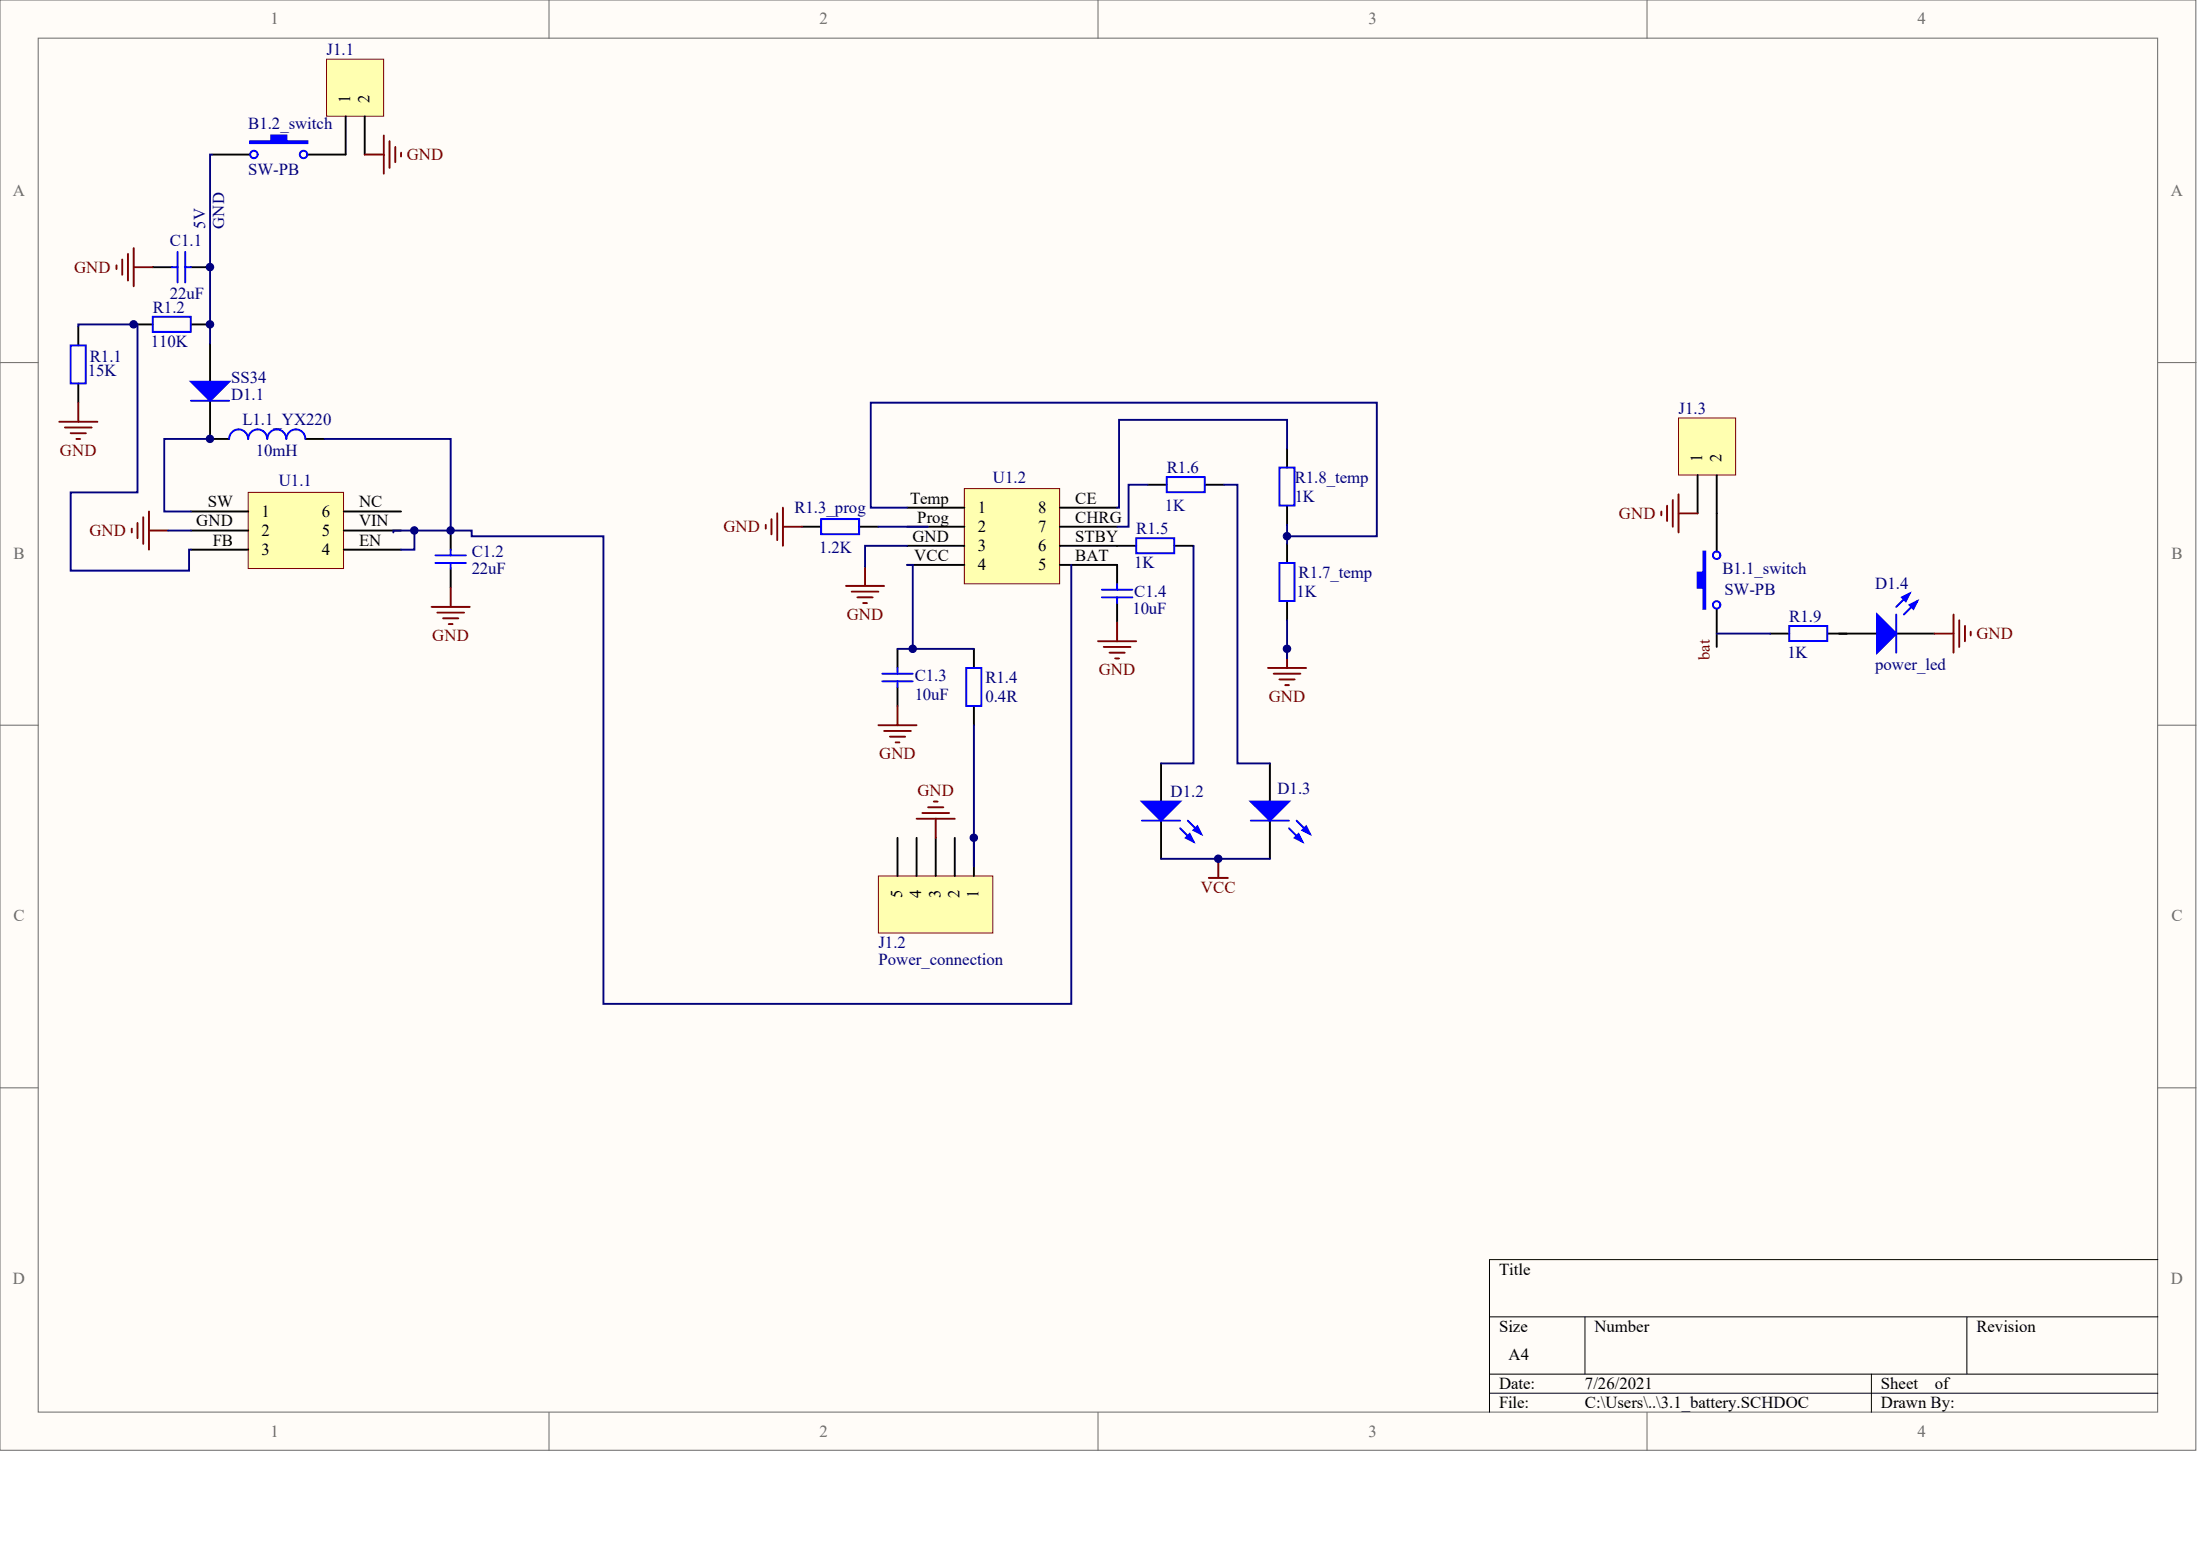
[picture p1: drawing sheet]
<svg xmlns="http://www.w3.org/2000/svg" width="840mm" height="594mm" viewBox="0 0 840 594" stroke-linecap="round" stroke-linejoin="round" font-family="sans-serif">
<g fill="#fffcf8" stroke="#696969" stroke-width=".38">
<path d="M0 0h838v553.4h-838z"/>
<path d="M14.6 14.6h808.8v524.2h-808.8z"/>
</g>
<path d="M209.5 0v14.6M419 0v14.6M628.6 0v14.6M0 138.4h14.6M823.5 138.4h14.6M0 276.7h14.6M823.5 276.7h14.6M0 415.1h14.6M823.5 415.1h14.6M209.5 538.9v14.5M419 538.9v14.5M628.6 538.9v14.5" fill="none" stroke="#696969" stroke-width=".38"/>
<path d="M823.5 480.6h-255.1v58.3M568.4 502.5h255.1M604.9 502.5v21.8M750.6 502.5v21.8M568.4 524.3h255.1M568.4 531.6h255.1M714.2 524.3v14.6" fill="none" stroke="#000" stroke-width=".38"/>
<path d="M124.6 22.6h21.8v21.7h-21.8z" fill="#ffffb0" stroke="#800000" stroke-width=".38"/>
<path d="M131.9 44.4v14.6M139.2 44.4v14.6M58.3 101.9h7.3M72.9 101.9h7.3M51 123.8h7.3M72.9 123.8h7.3M80.2 131.1v14.5M80.2 152.9v14.6h7.3M116.6 167.5h7.3" fill="none" stroke="#000" stroke-width=".73"/>
<path d="M67.8 96.1v11.7M70.7 96.1v11.7M65.6 101.9h2.2M70.7 101.9h2.2M58.3 120.9h14.5v5.7h-14.5zM72.9 152.9h14.6M94.7 167.5a3.6 3.6 0 0 0-3.6-3.7 3.6 3.6 0 0 0-3.6 3.7M109.2 167.5a3.6 3.6 0 0 0-3.6-3.7 3.6 3.6 0 0 0-3.6 3.7 3.6 3.6 0 0 0-3.7-3.7 3.6 3.6 0 0 0-3.6 3.7M116.5 167.5a3.6 3.6 0 0 0-3.6-3.7 3.6 3.6 0 0 0-3.6 3.7" fill="none" stroke="#00f" stroke-width=".73"/>
<path d="M72.9 145.6h14.6l-7.3 7.3z" fill="#00f" stroke="#00f" stroke-width=".73"/>
<path d="M139.2 59h7.3M146.5 51.7v14.6M148.7 53.9v10.2M150.9 56.1v5.8M153 58.3v1.4M46.6 99v5.9M48.8 96.8v10.2M51 94.7v14.5M44.5 101.2v1.5M51 101.9h7.3" fill="none" stroke="#800000" stroke-width=".73"/>
<path d="M94.7 187.9h36.4v29h-36.4z" fill="#ffffb0" stroke="#800000" stroke-width=".38"/>
<path d="M29.9 124.5v7.3M29.9 146.4v7.2M72.9 195.2h21.8M131.2 195.2h21.8M72.9 202.4h21.8M72.9 209.7h21.8M131.2 202.4h21.8M131.2 209.7h21.8M172 202.4v7.3M172 217v7.3" fill="none" stroke="#000" stroke-width=".73"/>
<path d="M29.9 124.5v-.7h22.6v64.1h-25.5v29.8h45.1v-8h.8M80.2 167.5h-17.5v27.7h10.2M123.9 167.5h48.1v34.9h-21.9v.8M64.1 202.4h8.8" fill="none" stroke="#000080" stroke-width=".73"/>
<path d="M27 131.8h5.7v14.5h-5.7zM166.2 211.9h11.6M166.2 214.8h11.6M172 209.7v2.2M172 214.8v2.2" fill="none" stroke="#00f" stroke-width=".73"/>
<g fill="none" stroke="#800000" stroke-width=".73">
<path d="M29.9 153.6v7.3M22.6 160.9h14.6M24.8 163.1h10.2M27 165.3h5.8M29.2 167.5h1.4M52.5 199.5v5.8M54.7 197.3v10.2M56.8 195.2v14.5M50.3 201.7v1.5M56.8 202.4h7.3M164.7 231.6h14.6M166.9 233.7h10.2"/>
<path d="M169.1 235.9h5.8M171.3 238.1h1.4M172 224.3v7.3"/>
</g>
<path d="M368 186.4h36.4v36.4h-36.4z" fill="#ffffb0" stroke="#800000" stroke-width=".38"/>
<g fill="none" stroke="#000" stroke-width=".73">
<path d="M491.2 171.1v7.3M346.2 193.7h21.8M404.5 193.7h21.8M438 185h7.3M459.9 185h7.2M491.2 193v7.3M306.1 201h7.3M328 201h7.2M346.2 201h21.8M346.2 208.3h21.8M346.2 215.5h21.8M404.5 201h21.8"/>
<path d="M404.5 208.3h29.1M404.5 215.5h21.8v7.3M448.2 208.3h7.3M491.2 207.5v7.3M426.3 230.1v7.3M491.2 229.4v7.3M342.5 247.6v7.3M371.7 247.6v7.3M342.5 262.1v7.3M371.7 269.4v7.3M443.1 291.3v14.5M484.6 291.3v14.5"/>
<path d="M443.1 313.1v14.6M484.6 313.1v14.6"/>
</g>
<g fill="none" stroke="#00f" stroke-width=".73">
<path d="M488.3 178.4h5.7v14.5h-5.7zM313.4 198.1h14.5v5.7h-14.5zM445.3 182h14.5v5.8h-14.5zM433.6 205.3h14.5v5.8h-14.5zM488.3 214.8h5.7v14.5h-5.7zM420.5 225h11.7M420.5 227.9h11.7M426.3 222.8v2.2M426.3 227.9v2.2M336.7 257.1h11.7M336.7 260h11.7M342.5 254.9v2.2"/>
<path d="M342.5 260v2.1M368.8 254.9h5.7v14.5h-5.7zM435.8 313.1h14.6M450.4 316l5.1 5.1M453.3 313.1l5.1 5.1M477.4 313.1h14.5M491.9 316l5.1 5.1M494.8 313.1l5.1 5.1"/>
</g>
<g fill="none" stroke="#800000" stroke-width=".73">
<path d="M294.4 198.1v5.8M296.6 195.9v10.2M298.8 193.7v14.6M292.2 200.3v1.4M298.8 201h7.3M330.1 216.3v7.3M322.8 223.6h14.6M325 225.7h10.2M327.2 227.9h5.9M329.4 230.1h1.5M426.3 237.4v7.3M419 244.7h14.6"/>
<path d="M421.2 246.9h10.2M423.4 249h5.9M425.6 251.2h1.5M483.9 254.9h14.6M486.1 257.1h10.2M488.3 259.2h5.8M491.2 247.6v7.3M335.2 276.7h14.6M337.4 278.9h10.2M342.5 269.4v7.3M490.5 261.4h1.4M339.6 281.1h5.8"/>
<path d="M341.8 283.3h1.5M461.3 335h7.3M465 327.7v7.3"/>
</g>
<path d="M491.2 171.1v-10.9h-64.1v33.5h-.8M346.2 193.7h-13.9v-40.1h193.2v51h-34.3M438 185h-7.3v16h-4.4M467.1 185h5.1v106.3h12.4M335.2 201h19M346.2 208.3h-16.1v8M346.2 215.5h2.2v32.1M455.5 208.3v83h-12.4M491.2 200.3v7.2M491.2 236.7v14.5M342.5 247.6h29.2M443.1 327.7h41.5" fill="none" stroke="#000080" stroke-width=".73"/>
<g fill="#00f" stroke="#00f" stroke-width=".73">
<path d="M435.8 305.8h14.6l-7.3 7.3z"/>
<path d="M452.6 319.7l1.4-1.5 1.5 2.9z"/>
<path d="M455.5 316.8l1.4-1.5 1.5 2.9z"/>
<path d="M477.4 305.8h14.5l-7.3 7.3z"/>
<path d="M494.1 319.7l1.5-1.5 1.4 2.9z"/>
<path d="M497 316.8l1.5-1.5 1.4 2.9z"/>
</g>
<path d="M335.2 334.2h43.7v21.8h-43.7z" fill="#ffffb0" stroke="#800000" stroke-width=".38"/>
<path d="M342.5 319.7v14.5M349.8 319.7v14.5M357.1 319.7v14.5M364.4 319.7v14.5M371.7 319.7v14.5" fill="none" stroke="#000" stroke-width=".73"/>
<path d="M371.7 276.7v53.9" fill="none" stroke="#000080" stroke-width=".73"/>
<path d="M349.8 312.4h14.6M352 310.2h10.2M354.2 308h5.8M356.4 305.8h1.4M357.1 312.4v7.3" fill="none" stroke="#800000" stroke-width=".73"/>
<path d="M640.6 159.5h21.8v21.7h-21.8z" fill="#ffffb0" stroke="#800000" stroke-width=".38"/>
<path d="M80.9 59h14.6M117.3 59h14.6M647.9 181.3v14.6M655.2 181.3v29.1M655.2 232.3v14.6M675.6 241.8h7.3M697.4 241.8h19M723.7 241.8h14.6" fill="none" stroke="#000" stroke-width=".73"/>
<g fill="#00f" stroke="#00f" stroke-width=".73">
<path d="M716.4 234.5l7.3 7.3-7.3 7.2z"/>
<path d="M728.8 230.8l2.9-1.4-1.5 2.9z"/>
<path d="M725.9 227.9l2.9-1.4-1.5 2.9z"/>
<path d="M650.1 210.4h.7v21.9h-.7v-8h-2.2v-5.8h2.2z" fill-rule="evenodd"/>
<path d="M95.5 53.9h8v-2.2h5.8v2.2h8v.7h-21.8z" fill-rule="evenodd"/>
</g>
<g fill="none" stroke="#00f" stroke-width=".73">
<path d="M682.9 238.8h14.5v5.8h-14.5zM723.7 234.5v14.5M728.8 226.5l-5.1 5.1M731.7 229.4l-5.1 5.1"/>
<circle cx="96.9" cy="58.9" r="1.42"/>
<circle cx="115.8" cy="58.9" r="1.42"/>
<circle cx="655.1" cy="211.9" r="1.42"/>
<circle cx="655.1" cy="230.8" r="1.42"/>
</g>
<path d="M634 195.2v1.4M636.2 193v5.8M638.4 190.8v10.2M640.6 188.6v14.6M640.6 195.9h7.3M745.5 234.5v14.5M747.7 236.7v10.2M749.9 238.8v5.9M738.3 241.8h7.2M752.1 241v1.5" fill="none" stroke="#800000" stroke-width=".73"/>
<path d="M80.9 59h-.7v72.1M158.1 202.4v7.3h-5.1M172 202.4h8v2.2h50.3v178.4h178.5v-167.5M655.2 241.8h20.4" fill="none" stroke="#000080" stroke-width=".73"/>
<g fill="#000080" stroke="#000080" stroke-width=".38">
<circle cx="51" cy="123.8" r="1.42"/>
<circle cx="80.1" cy="167.4" r="1.42"/>
<circle cx="80.1" cy="123.8" r="1.42"/>
<circle cx="80.1" cy="101.9" r="1.42"/>
<circle cx="158.1" cy="202.4" r="1.42"/>
<circle cx="172" cy="202.4" r="1.42"/>
<circle cx="348.3" cy="247.5" r="1.42"/>
<circle cx="371.6" cy="319.6" r="1.42"/>
<circle cx="464.9" cy="327.6" r="1.42"/>
<circle cx="491.2" cy="247.5" r="1.42"/>
<circle cx="491.2" cy="204.6" r="1.42"/>
</g>
<g font-size="6.4" fill="#696969">
<text x="103.2" y="9.3">1</text>
<text x="312.7" y="9.3">2</text>
<text x="522.2" y="9.3">3</text>
<text x="731.8" y="9.3">4</text>
<text x="5" y="74.9">A</text>
<text x="828.5" y="74.9">A</text>
<text x="5.2" y="213.2">B</text>
<text x="828.7" y="213.2">B</text>
<text x="5.2" y="351.6">C</text>
<text x="828.7" y="351.6">C</text>
<text x="5" y="490">D</text>
<text x="828.5" y="490">D</text>
<text x="103.2" y="548.2">1</text>
<text x="312.7" y="548.2">2</text>
<text x="522.2" y="548.2">3</text>
<text x="731.8" y="548.2">4</text>
</g>
<g font-size="6.4" fill="#000080">
<text x="124.6" y="21">J1.1</text>
<text x="94.7" y="49.4">B1.2_switch</text>
<text x="94.7" y="66.9">SW-PB</text>
<text x="64.9" y="93.8">C1.1</text>
<text x="58.3" y="119.3">R1.2</text>
<text x="64.9" y="114.2">22uF</text>
<text x="57.6" y="132.4">110K</text>
<text x="33.5" y="143.3">15K</text>
<text x="34.3" y="138.2">R1.1</text>
<text x="88.2" y="146.2">SS34</text>
<text x="88.2" y="152.8">D1.1</text>
<text x="640.6" y="157.9">J1.3</text>
<text x="92.6" y="162.3">L1.1_YX220</text>
<text x="97.7" y="173.9">10mH</text>
<text x="106.4" y="185.6">U1.1</text>
<text x="379" y="184.1">U1.2</text>
<text x="445.3" y="180.5">R1.6</text>
<text x="494.1" y="184.1">R1.8_temp</text>
<text x="494.1" y="191.4">1K</text>
<text x="303.2" y="195.8">R1.3_prog</text>
<text x="444.6" y="195">1K</text>
<text x="433.6" y="203.8">R1.5</text>
<text x="180" y="212.5">C1.2</text>
<text x="312.6" y="211.1">1.2K</text>
<text x="180" y="219.1">22uF</text>
<text x="432.9" y="216.9">1K</text>
<text x="495.6" y="220.5">R1.7_temp</text>
<text x="657.4" y="219.1">B1.1_switch</text>
<text x="432.9" y="227.8">C1.4</text>
<text x="494.8" y="227.8">1K</text>
<text x="658.1" y="227.1">SW-PB</text>
<text x="715.7" y="224.9">D1.4</text>
<text x="432.2" y="234.4">10uF</text>
<text x="682.9" y="237.3">R1.9</text>
<text x="682.1" y="251.1">1K</text>
<text x="715.7" y="255.5">power_led</text>
<text x="349.1" y="259.8">C1.3</text>
<text x="376.1" y="260.6">R1.4</text>
<text x="349.1" y="267.1">10uF</text>
<text x="376.1" y="267.9">0.4R</text>
<text x="446.7" y="304.3">D1.2</text>
<text x="487.6" y="302.8">D1.3</text>
<text x="335.2" y="361.8">J1.2</text>
<text x="335.2" y="368.3">Power_connection</text>
</g>
<g font-size="6.4" fill="#800000">
<text x="155.2" y="61">GND</text>
<text x="28.3" y="104">GND</text>
<text x="22.9" y="173.9">GND</text>
<text x="617.9" y="198">GND</text>
<text x="276.1" y="203">GND</text>
<text x="34.1" y="204.5">GND</text>
<text x="323.1" y="236.5">GND</text>
<text x="165" y="244.6">GND</text>
<text x="754.3" y="243.8">GND</text>
<text x="419.3" y="257.7">GND</text>
<text x="484.2" y="267.9">GND</text>
<text x="335.5" y="289.7">GND</text>
<text x="350.1" y="303.5">GND</text>
<text x="458.3" y="340.7">VCC</text>
</g>
<g font-size="6.4">
<text x="79.3" y="193.6">SW</text>
<text x="99.8" y="197.2">1</text>
<text x="122.9" y="197.2">6</text>
<text x="137" y="193.6">NC</text>
<text x="347.3" y="192.1">Temp</text>
<text x="373.1" y="195.8">1</text>
<text x="396.2" y="195.8">8</text>
<text x="410.3" y="192.1">CE</text>
<text x="74.9" y="200.9">GND</text>
<text x="137" y="200.9">VIN</text>
<text x="350" y="199.4">Prog</text>
<text x="373.1" y="203">2</text>
<text x="396.2" y="203">7</text>
<text x="410.3" y="199.4">CHRG</text>
<text x="81.2" y="208.1">FB</text>
<text x="99.8" y="204.5">2</text>
<text x="122.9" y="204.5">5</text>
<text x="137" y="208.1">EN</text>
<text x="348.2" y="206.7">GND</text>
<text x="410.3" y="206.7">STBY</text>
<text x="99.8" y="211.8">3</text>
<text x="122.9" y="211.8">4</text>
<text x="348.9" y="214">VCC</text>
<text x="373.1" y="210.3">3</text>
<text x="396.2" y="210.3">6</text>
<text x="410.3" y="214">BAT</text>
<text x="373.1" y="217.6">4</text>
<text x="396.2" y="217.6">5</text>
<text x="572.1" y="486.3">Title</text>
<text x="572.1" y="508.2">Size</text>
<text x="608.5" y="508.2">Number</text>
<text x="754.3" y="508.2">Revision</text>
<text x="575.7" y="519.1">A4</text>
<text x="572.1" y="530">Date:</text>
<text x="604.9" y="530">7/26/2021</text>
<text x="717.8" y="530">Sheet</text>
<text x="738.4" y="530">of</text>
<text x="572.1" y="537.3">File:</text>
<text x="604.9" y="537.3">C:\Users\..\3.1_battery.SCHDOC</text>
<text x="717.8" y="537.3">Drawn By:</text>
</g>
<g font-size="6.3">
<text x="133.7" y="39.3" transform="rotate(-90 133.7 39.3)">1</text>
<text x="141" y="39.3" transform="rotate(-90 141 39.3)">2</text>
<text x="649.7" y="176.2" transform="rotate(-90 649.7 176.2)">1</text>
<text x="657" y="176.2" transform="rotate(-90 657 176.2)">2</text>
<text x="344.3" y="342.6" transform="rotate(-90 344.3 342.6)">5</text>
<text x="351.6" y="342.6" transform="rotate(-90 351.6 342.6)">4</text>
<text x="358.9" y="342.6" transform="rotate(-90 358.9 342.6)">3</text>
<text x="366.2" y="342.6" transform="rotate(-90 366.2 342.6)">2</text>
<text x="373.5" y="342.6" transform="rotate(-90 373.5 342.6)">1</text>
</g>
<g font-size="6.3" fill="#000080">
<text x="78.3" y="87.4" transform="rotate(-90 78.3 87.4)">5V</text>
<text x="85.6" y="87.4" transform="rotate(-90 85.6 87.4)">GND</text>
</g>
<text font-size="6.3" fill="#800000" x="652.6" y="252" transform="rotate(-90 652.6 252)">bat</text>
</svg>
